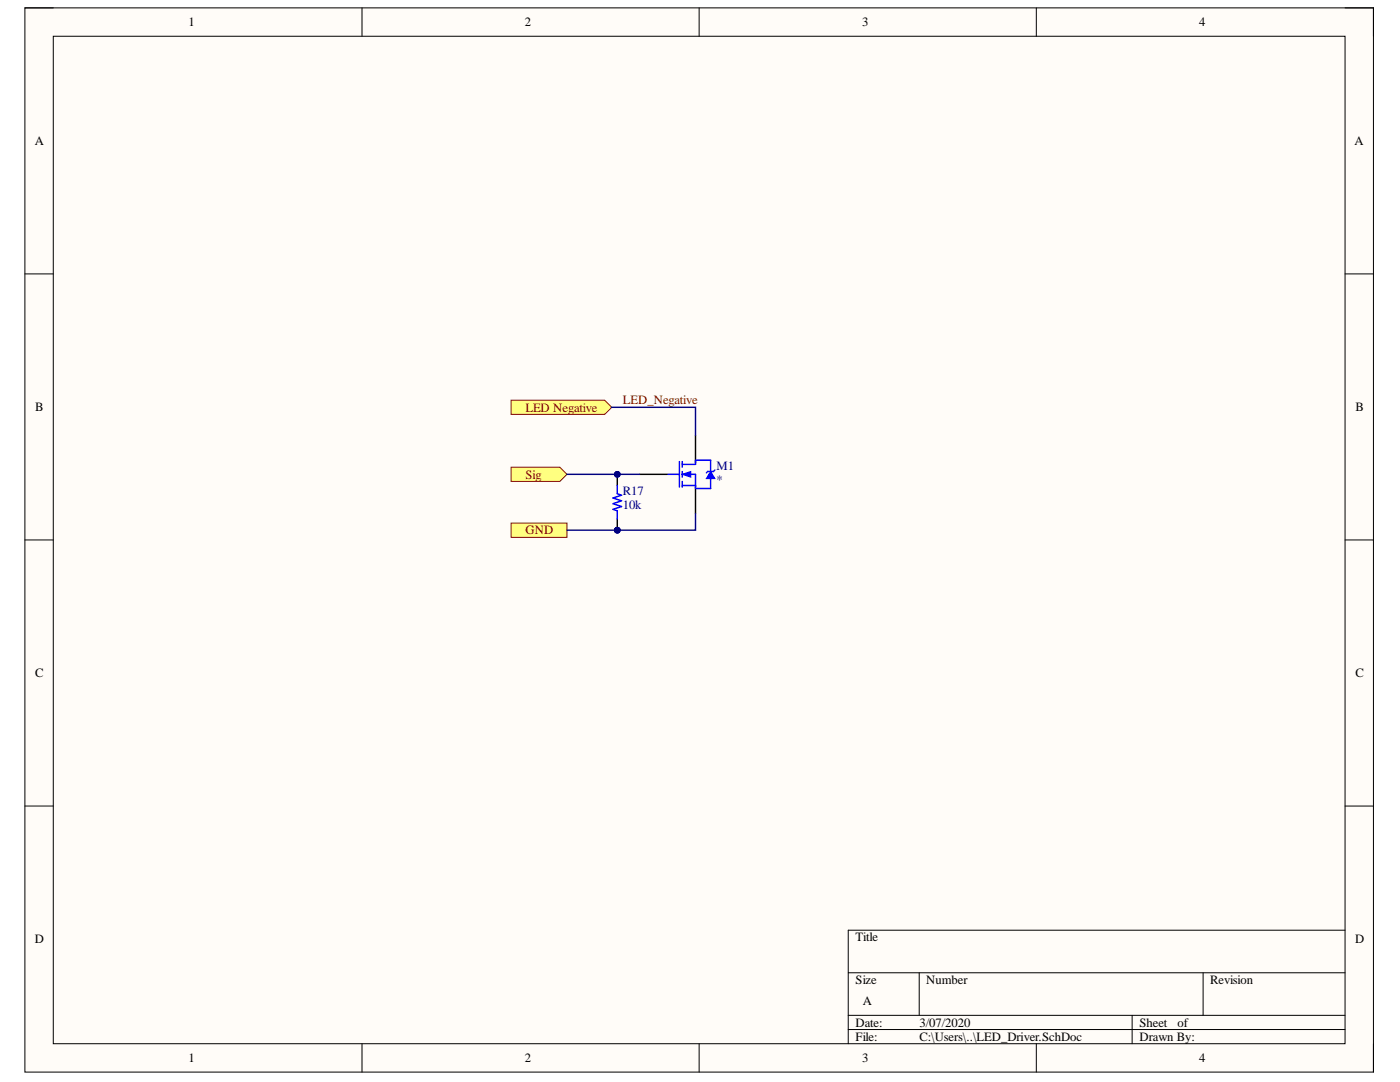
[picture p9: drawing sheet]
<svg xmlns="http://www.w3.org/2000/svg" width="279mm" height="216mm" viewBox="0 0 279 216" stroke-linecap="round" stroke-linejoin="round" font-family="sans-serif">
<path d="M5 1.6h269.1v212.3h-269.1z" fill-rule="evenodd" fill="#fffcf8"/>
<path d="M5 1.6h269.1v212.3h-269.1z" fill="none" stroke="#000" stroke-width=".2"/>
<path d="M10.6 7.2h257.8v201.1h-257.8z" fill-rule="evenodd" fill="#fffcf8"/>
<g fill="none" stroke="#000" stroke-width=".2">
<path d="M5 1.6h5.6M10.6 7.2h257.8v201.1h-257.8zM72.2 1.6v5.6M139.5 1.6v5.6M206.8 1.6v5.6M268.4 1.6h5.7v5.6M5 54.7h5.6M268.4 54.7h5.7M5 107.7h5.6M268.4 107.7h5.7M5 160.8h5.6M268.4 160.8h5.7"/>
<path d="M169.3 194.1h99.1M183.4 194.1v8.5M240.1 194.1v8.5M268.4 185.6h-99.1v22.7M72.2 208.3v5.6M139.5 208.3v5.6M169.3 202.6h99.1M169.3 205.4h99.1M206.8 208.3v5.6M225.9 202.6v5.7M274.1 208.3v5.6"/>
</g>
<path d="M127.7 94.6h5.5M138.8 86.8v5.6M138.8 96.9v5.6" fill="none" stroke="#000" stroke-width=".29"/>
<path d="M133.3 94.6h2.3M135.6 92.1v5.1M136.2 92.7h2.6M136.2 94.6h2.6v2.9M136.2 96.9h2.6M136.2 92.1v1.1M136.2 94.1v1.1M136.2 96.1v1.1" fill="none" stroke="#00f" stroke-width=".29"/>
<path d="M136.2 94.6l1.7-.5v1.1z" fill="#00f"/>
<path d="M136.2 94.6l1.7-.5v1.1z" fill="none" stroke="#00f" stroke-width=".2"/>
<path d="M138.8 92.7v-.9h3v2.3M141.8 95.5v2h-2.8" fill="none" stroke="#00f" stroke-width=".29"/>
<path d="M141.8 94.1l.9 1.4h-1.7z" fill="#00f"/>
<path d="M141.8 94.1l.9 1.4h-1.7z" fill="none" stroke="#00f" stroke-width=".2"/>
<path d="M142.7 93.8l-.3 .3h-1.1l-.3 .3" fill="none" stroke="#00f" stroke-width=".29"/>
<path d="M102 79.9h18.7l1.4 1.4-1.4 1.4h-18.7z" fill-rule="evenodd" fill="#ffff80"/>
<path d="M102 79.9h18.7l1.4 1.4-1.4 1.4h-18.7z" fill="none" stroke="#800000" stroke-width=".2"/>
<path d="M102 93.2h9.7l1.5 1.4-1.5 1.5h-9.7z" fill-rule="evenodd" fill="#ffff80"/>
<path d="M102 93.2h9.7l1.5 1.4-1.5 1.5h-9.7z" fill="none" stroke="#800000" stroke-width=".2"/>
<path d="M102 104.4h11.2v2.8h-11.2z" fill-rule="evenodd" fill="#ffff80"/>
<path d="M102 104.4h11.2v2.8h-11.2z" fill="none" stroke="#800000" stroke-width=".2"/>
<circle cx="123.2" cy="105.8" r=".57" fill="#000080"/>
<circle cx="123.2" cy="105.8" r=".57" fill="none" stroke="#000080" stroke-width=".2"/>
<path d="M123.2 94.6v2.3M123.2 103.6v2.2" fill="none" stroke="#000" stroke-width=".29"/>
<circle cx="123.2" cy="105.8" r=".57" fill="#000080"/>
<circle cx="123.2" cy="105.8" r=".57" fill="none" stroke="#000080" stroke-width=".2"/>
<path d="M123.2 96.9v1.6l.8 .3-1.7 .6 1.7 .5-1.7 .6 1.7 .6-1.7 .5 .9 .3v1.7" fill="none" stroke="#00f" stroke-width=".29"/>
<path d="M138.8 102.5v3.3h-25.6" fill="none" stroke="#000080" stroke-width=".29"/>
<circle cx="123.2" cy="105.8" r=".57" fill="#000080"/>
<circle cx="123.2" cy="105.8" r=".57" fill="none" stroke="#000080" stroke-width=".2"/>
<path d="M113.2 94.6h10M122.1 81.3h16.7v5.5" fill="none" stroke="#000080" stroke-width=".29"/>
<circle cx="123.2" cy="94.6" r=".57" fill="#000080"/>
<circle cx="123.2" cy="94.6" r=".57" fill="none" stroke="#000080" stroke-width=".2"/>
<path d="M123.2 94.6h4.5" fill="none" stroke="#000080" stroke-width=".29"/>
<circle cx="123.2" cy="94.6" r=".57" fill="#000080"/>
<circle cx="123.2" cy="94.6" r=".57" fill="none" stroke="#000080" stroke-width=".2"/>
<g font-size="2.5">
<text x="37.6" y="5.2">1</text>
<text x="104.8" y="5.2">2</text>
<text x="172.1" y="5.2">3</text>
<text x="239.3" y="5.2">4</text>
<text x="6.9" y="29">A</text>
<text x="270.3" y="29">A</text>
<text x="7" y="82.1">B</text>
<text x="270.5" y="82.1">B</text>
<text x="7" y="135.1">C</text>
<text x="270.5" y="135.1">C</text>
<text x="6.9" y="188.2">D</text>
<text x="170.7" y="187.9">Title</text>
<text x="270.4" y="188.2">D</text>
<text x="170.7" y="196.4">Size</text>
<text x="184.9" y="196.4">Number</text>
<text x="241.5" y="196.4">Revision</text>
<text x="172.2" y="200.6">A</text>
<text x="170.7" y="204.8">Date:</text>
<text x="170.7" y="207.7">File:</text>
<text x="183.5" y="204.8">3/07/2020</text>
<text x="183.5" y="207.7">C:\Users\..\LED_Driver.SchDoc</text>
<text x="227.4" y="204.8">Sheet</text>
<text x="227.4" y="207.7">Drawn By:</text>
<text x="235" y="204.8">of</text>
<text x="37.6" y="211.9">1</text>
<text x="104.8" y="211.9">2</text>
<text x="172.1" y="211.9">3</text>
<text x="239.3" y="211.9">4</text>
</g>
<g font-size="2.5" fill="#800000">
<text x="104.9" y="82.1">LED Negative</text>
<text x="124.3" y="80.7">LED_Negative</text>
<text x="104.9" y="95.5">Sig</text>
<text x="104.9" y="106.6">GND</text>
</g>
<g font-size="2.5" fill="#000080">
<text x="143" y="93.8">M1</text>
<text x="124.3" y="101.7">10k</text>
<text x="124.3" y="98.9">R17</text>
<text x="143" y="96.6">*</text>
</g>
</svg>
